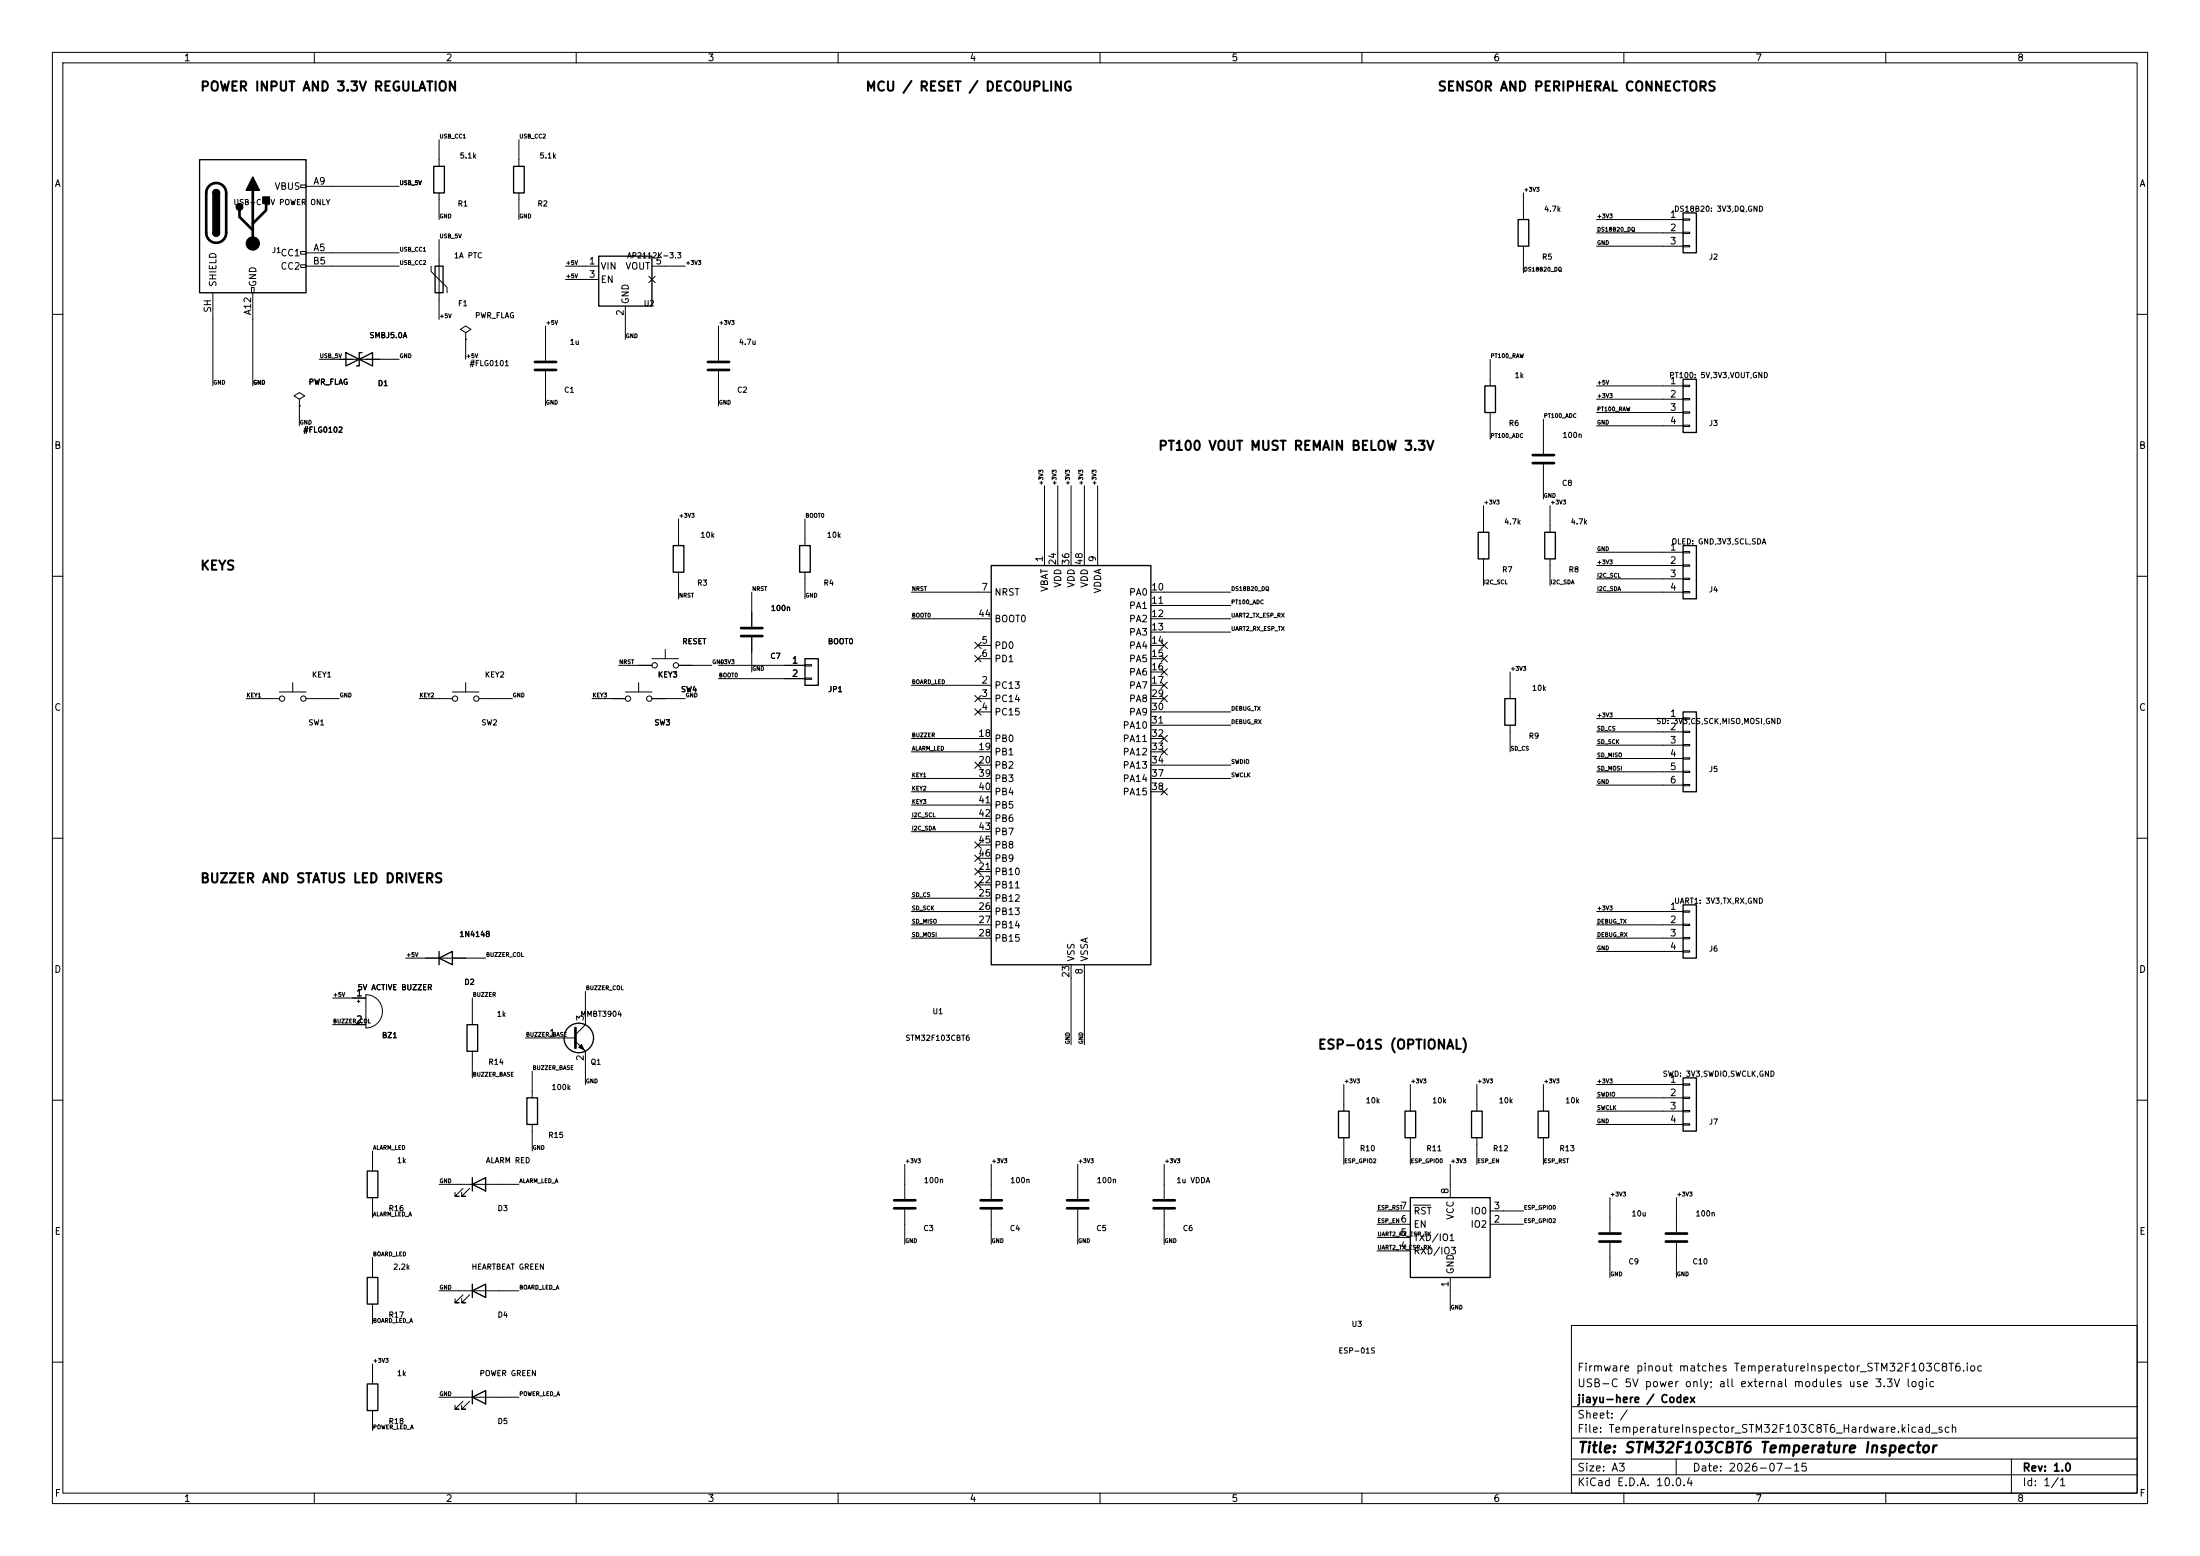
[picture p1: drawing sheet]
EESchema Schematic File Version 4
LIBS:TemperatureInspector_STM32F103C8T6_Hardware-cache
EELAYER 29 0
EELAYER END
$Descr A3 16535 11693
Sheet 1 1
Title "STM32F103CBT6 Temperature Inspector"
Date "2026-07-15"
Rev "1.0"
Comp "jiayu-here / Codex"
Comment1 "USB-C 5V power only; all external modules use 3.3V logic"
Comment2 "Firmware pinout matches TemperatureInspector_STM32F103C8T6.ioc"
$EndDescr
Text Notes 1500 700 0    70   ~ 16
POWER INPUT AND 3.3V REGULATION
Text Notes 6500 700 0    70   ~ 16
MCU / RESET / DECOUPLING
Text Notes 10800 700 0    70   ~ 16
SENSOR AND PERIPHERAL CONNECTORS
Text Notes 1500 4300 0    70   ~ 16
KEYS
Text Notes 1500 6650 0    70   ~ 16
BUZZER AND STATUS LED DRIVERS
Text Notes 9900 7900 0    70   ~ 16
ESP-01S (OPTIONAL)
Text Notes 8700 3400 0    70   ~ 16
PT100 VOUT MUST REMAIN BELOW 3.3V
$Comp
L Connector:USB_C_Receptacle_PowerOnly_6P J1
U 1 1
P 1900 1700
F 0 "J1" H 2080 1520 40  0000 C CNN
F 1 "USB-C 5V POWER ONLY" H 2120 1880 40  0000 C CNN
F 2 "Connector_USB:USB_C_Receptacle_GCT_USB4125-xx-x_6P_TopMnt_Horizontal" H 1900 1700 50  0001 C CNN
F 3 "" H 1900 1700 50  0001 C CNN
	1    1900 1700
	1    0    0    -1
$EndComp
Wire Wire Line
	2500 1900 3000 1900
Text Label 3000 1900 0    30   ~ 0
USB_CC1
Wire Wire Line
	2500 1400 3000 1400
Text Label 3000 1400 0    30   ~ 0
USB_5V
Wire Wire Line
	1900 2400 1900 2900
Text Label 1900 2900 0    30   ~ 0
GND
Wire Wire Line
	2500 2000 3000 2000
Text Label 3000 2000 0    30   ~ 0
USB_CC2
Wire Wire Line
	1600 2400 1600 2900
Text Label 1600 2900 0    30   ~ 0
GND
$Comp
L Device:R R1
U 1 1
P 3300 1350
F 0 "R1" H 3480 1170 40  0000 C CNN
F 1 "5.1k" H 3520 1530 40  0000 C CNN
F 2 "Resistor_SMD:R_0603_1608Metric" H 3300 1350 50  0001 C CNN
F 3 "" H 3300 1350 50  0001 C CNN
	1    3300 1350
	1    0    0    -1
$EndComp
Wire Wire Line
	3300 1200 3300 1050
Text Label 3300 1050 0    30   ~ 0
USB_CC1
Wire Wire Line
	3300 1500 3300 1650
Text Label 3300 1650 0    30   ~ 0
GND
$Comp
L Device:R R2
U 1 1
P 3900 1350
F 0 "R2" H 4080 1170 40  0000 C CNN
F 1 "5.1k" H 4120 1530 40  0000 C CNN
F 2 "Resistor_SMD:R_0603_1608Metric" H 3900 1350 50  0001 C CNN
F 3 "" H 3900 1350 50  0001 C CNN
	1    3900 1350
	1    0    0    -1
$EndComp
Wire Wire Line
	3900 1200 3900 1050
Text Label 3900 1050 0    30   ~ 0
USB_CC2
Wire Wire Line
	3900 1500 3900 1650
Text Label 3900 1650 0    30   ~ 0
GND
$Comp
L Device:Polyfuse F1
U 1 1
P 3300 2100
F 0 "F1" H 3480 1920 40  0000 C CNN
F 1 "1A PTC" H 3520 2280 40  0000 C CNN
F 2 "Fuse:Fuse_1206_3216Metric" H 3300 2100 50  0001 C CNN
F 3 "" H 3300 2100 50  0001 C CNN
	1    3300 2100
	1    0    0    -1
$EndComp
Wire Wire Line
	3300 1950 3300 1800
Text Label 3300 1800 0    30   ~ 0
USB_5V
Wire Wire Line
	3300 2250 3300 2400
Text Label 3300 2400 0    30   ~ 0
+5V
$Comp
L Device:D_TVS D1
U 1 1
P 2700 2700
F 0 "D1" H 2880 2520 40  0000 C CNN
F 1 "SMBJ5.0A" H 2920 2880 40  0000 C CNN
F 2 "Diode_SMD:D_SMA" H 2700 2700 50  0001 C CNN
F 3 "" H 2700 2700 50  0001 C CNN
	1    2700 2700
	1    0    0    -1
$EndComp
Wire Wire Line
	2550 2700 2400 2700
Text Label 2400 2700 0    30   ~ 0
USB_5V
Wire Wire Line
	2850 2700 3000 2700
Text Label 3000 2700 0    30   ~ 0
GND
$Comp
L Regulator_Linear:AP2112K-3.3 U2
U 1 1
P 4700 2100
F 0 "U2" H 4880 1920 40  0000 C CNN
F 1 "AP2112K-3.3" H 4920 2280 40  0000 C CNN
F 2 "Package_TO_SOT_SMD:SOT-23-5" H 4700 2100 50  0001 C CNN
F 3 "" H 4700 2100 50  0001 C CNN
	1    4700 2100
	1    0    0    -1
$EndComp
Wire Wire Line
	4400 2000 4250 2000
Text Label 4250 2000 0    30   ~ 0
+5V
Wire Wire Line
	4700 2400 4700 2550
Text Label 4700 2550 0    30   ~ 0
GND
Wire Wire Line
	4400 2100 4250 2100
Text Label 4250 2100 0    30   ~ 0
+5V
NoConn ~ 4900 2100
Wire Wire Line
	5000 2000 5150 2000
Text Label 5150 2000 0    30   ~ 0
+3V3
$Comp
L Device:C C1
U 1 1
P 4100 2750
F 0 "C1" H 4280 2570 40  0000 C CNN
F 1 "1u" H 4320 2930 40  0000 C CNN
F 2 "Capacitor_SMD:C_0603_1608Metric" H 4100 2750 50  0001 C CNN
F 3 "" H 4100 2750 50  0001 C CNN
	1    4100 2750
	1    0    0    -1
$EndComp
Wire Wire Line
	4100 2600 4100 2450
Text Label 4100 2450 0    30   ~ 0
+5V
Wire Wire Line
	4100 2900 4100 3050
Text Label 4100 3050 0    30   ~ 0
GND
$Comp
L Device:C C2
U 1 1
P 5400 2750
F 0 "C2" H 5580 2570 40  0000 C CNN
F 1 "4.7u" H 5620 2930 40  0000 C CNN
F 2 "Capacitor_SMD:C_0805_2012Metric" H 5400 2750 50  0001 C CNN
F 3 "" H 5400 2750 50  0001 C CNN
	1    5400 2750
	1    0    0    -1
$EndComp
Wire Wire Line
	5400 2600 5400 2450
Text Label 5400 2450 0    30   ~ 0
+3V3
Wire Wire Line
	5400 2900 5400 3050
Text Label 5400 3050 0    30   ~ 0
GND
$Comp
L power:PWR_FLAG #FLG0101
U 1 1
P 3500 2550
F 0 "#FLG0101" H 3680 2370 40  0000 C CNN
F 1 "PWR_FLAG" H 3720 2730 40  0000 C CNN
F 2 "" H 3500 2550 50  0001 C CNN
F 3 "" H 3500 2550 50  0001 C CNN
	1    3500 2550
	1    0    0    -1
$EndComp
Wire Wire Line
	3500 2550 3500 2700
Text Label 3500 2700 0    30   ~ 0
+5V
$Comp
L power:PWR_FLAG #FLG0102
U 1 1
P 2250 3050
F 0 "#FLG0102" H 2430 2870 40  0000 C CNN
F 1 "PWR_FLAG" H 2470 3230 40  0000 C CNN
F 2 "" H 2250 3050 50  0001 C CNN
F 3 "" H 2250 3050 50  0001 C CNN
	1    2250 3050
	1    0    0    -1
$EndComp
Wire Wire Line
	2250 3050 2250 3200
Text Label 2250 3200 0    30   ~ 0
GND
$Comp
L MCU_ST_STM32F1:STM32F103CBTx U1
U 1 1
P 8050 5750
F 0 "U1" H 7050 3900 40  0000 C CNN
F 1 "STM32F103CBT6" H 7050 3700 40  0000 C CNN
F 2 "Package_QFP:LQFP-48_7x7mm_P0.5mm" H 8050 5750 50  0001 C CNN
F 3 "" H 8050 5750 50  0001 C CNN
	1    8050 5750
	1    0    0    -1
$EndComp
Wire Wire Line
	7850 4150 7850 3650
Text Label 7850 3650 1    30   ~ 0
+3V3
Wire Wire Line
	7350 5150 6850 5150
Text Label 6850 5150 0    30   ~ 0
BOARD_LED
NoConn ~ 7350 5250
NoConn ~ 7350 5350
NoConn ~ 7350 4850
NoConn ~ 7350 4950
Wire Wire Line
	7350 4450 6850 4450
Text Label 6850 4450 0    30   ~ 0
NRST
Wire Wire Line
	8150 7350 8150 7850
Text Label 8150 7850 1    30   ~ 0
GND
Wire Wire Line
	8250 4150 8250 3650
Text Label 8250 3650 1    30   ~ 0
+3V3
Wire Wire Line
	8750 4450 9250 4450
Text Label 9250 4450 0    30   ~ 0
DS18B20_DQ
Wire Wire Line
	8750 4550 9250 4550
Text Label 9250 4550 0    30   ~ 0
PT100_ADC
Wire Wire Line
	8750 4650 9250 4650
Text Label 9250 4650 0    30   ~ 0
UART2_TX_ESP_RX
Wire Wire Line
	8750 4750 9250 4750
Text Label 9250 4750 0    30   ~ 0
UART2_RX_ESP_TX
NoConn ~ 8750 4850
NoConn ~ 8750 4950
NoConn ~ 8750 5050
NoConn ~ 8750 5150
Wire Wire Line
	7350 5550 6850 5550
Text Label 6850 5550 0    30   ~ 0
BUZZER
Wire Wire Line
	7350 5650 6850 5650
Text Label 6850 5650 0    30   ~ 0
ALARM_LED
NoConn ~ 7350 5750
NoConn ~ 7350 6550
NoConn ~ 7350 6650
Wire Wire Line
	8050 7350 8050 7850
Text Label 8050 7850 1    30   ~ 0
GND
Wire Wire Line
	7950 4150 7950 3650
Text Label 7950 3650 1    30   ~ 0
+3V3
Wire Wire Line
	7350 6750 6850 6750
Text Label 6850 6750 0    30   ~ 0
SD_CS
Wire Wire Line
	7350 6850 6850 6850
Text Label 6850 6850 0    30   ~ 0
SD_SCK
Wire Wire Line
	7350 6950 6850 6950
Text Label 6850 6950 0    30   ~ 0
SD_MISO
Wire Wire Line
	7350 7050 6850 7050
Text Label 6850 7050 0    30   ~ 0
SD_MOSI
NoConn ~ 8750 5250
Wire Wire Line
	8750 5350 9250 5350
Text Label 9250 5350 0    30   ~ 0
DEBUG_TX
Wire Wire Line
	8750 5450 9250 5450
Text Label 9250 5450 0    30   ~ 0
DEBUG_RX
NoConn ~ 8750 5550
NoConn ~ 8750 5650
Wire Wire Line
	8750 5750 9250 5750
Text Label 9250 5750 0    30   ~ 0
SWDIO
Wire Wire Line
	8050 4150 8050 3650
Text Label 8050 3650 1    30   ~ 0
+3V3
Wire Wire Line
	8750 5850 9250 5850
Text Label 9250 5850 0    30   ~ 0
SWCLK
NoConn ~ 8750 5950
Wire Wire Line
	7350 5850 6850 5850
Text Label 6850 5850 0    30   ~ 0
KEY1
Wire Wire Line
	7350 5950 6850 5950
Text Label 6850 5950 0    30   ~ 0
KEY2
Wire Wire Line
	7350 6050 6850 6050
Text Label 6850 6050 0    30   ~ 0
KEY3
Wire Wire Line
	7350 6150 6850 6150
Text Label 6850 6150 0    30   ~ 0
I2C_SCL
Wire Wire Line
	7350 6250 6850 6250
Text Label 6850 6250 0    30   ~ 0
I2C_SDA
Wire Wire Line
	7350 4650 6850 4650
Text Label 6850 4650 0    30   ~ 0
BOOT0
NoConn ~ 7350 6350
NoConn ~ 7350 6450
Wire Wire Line
	8150 4150 8150 3650
Text Label 8150 3650 1    30   ~ 0
+3V3
$Comp
L Device:R R3
U 1 1
P 5100 4200
F 0 "R3" H 5280 4020 40  0000 C CNN
F 1 "10k" H 5320 4380 40  0000 C CNN
F 2 "Resistor_SMD:R_0603_1608Metric" H 5100 4200 50  0001 C CNN
F 3 "" H 5100 4200 50  0001 C CNN
	1    5100 4200
	1    0    0    -1
$EndComp
Wire Wire Line
	5100 4050 5100 3900
Text Label 5100 3900 0    30   ~ 0
+3V3
Wire Wire Line
	5100 4350 5100 4500
Text Label 5100 4500 0    30   ~ 0
NRST
$Comp
L Device:C C7
U 1 1
P 5650 4750
F 0 "C7" H 5830 4570 40  0000 C CNN
F 1 "100n" H 5870 4930 40  0000 C CNN
F 2 "Capacitor_SMD:C_0603_1608Metric" H 5650 4750 50  0001 C CNN
F 3 "" H 5650 4750 50  0001 C CNN
	1    5650 4750
	1    0    0    -1
$EndComp
Wire Wire Line
	5650 4600 5650 4450
Text Label 5650 4450 0    30   ~ 0
NRST
Wire Wire Line
	5650 4900 5650 5050
Text Label 5650 5050 0    30   ~ 0
GND
$Comp
L Switch:SW_Push SW4
U 1 1
P 5000 5000
F 0 "SW4" H 5180 4820 40  0000 C CNN
F 1 "RESET" H 5220 5180 40  0000 C CNN
F 2 "Button_Switch_THT:SW_PUSH_6mm" H 5000 5000 50  0001 C CNN
F 3 "" H 5000 5000 50  0001 C CNN
	1    5000 5000
	1    0    0    -1
$EndComp
Wire Wire Line
	4800 5000 4650 5000
Text Label 4650 5000 0    30   ~ 0
NRST
Wire Wire Line
	5200 5000 5350 5000
Text Label 5350 5000 0    30   ~ 0
GND
$Comp
L Device:R R4
U 1 1
P 6050 4200
F 0 "R4" H 6230 4020 40  0000 C CNN
F 1 "10k" H 6270 4380 40  0000 C CNN
F 2 "Resistor_SMD:R_0603_1608Metric" H 6050 4200 50  0001 C CNN
F 3 "" H 6050 4200 50  0001 C CNN
	1    6050 4200
	1    0    0    -1
$EndComp
Wire Wire Line
	6050 4050 6050 3900
Text Label 6050 3900 0    30   ~ 0
BOOT0
Wire Wire Line
	6050 4350 6050 4500
Text Label 6050 4500 0    30   ~ 0
GND
$Comp
L Connector_Generic:Conn_01x02 JP1
U 1 1
P 6100 5000
F 0 "JP1" H 6280 4820 40  0000 C CNN
F 1 "BOOT0" H 6320 5180 40  0000 C CNN
F 2 "Connector_PinHeader_2.54mm:PinHeader_1x02_P2.54mm_Vertical" H 6100 5000 50  0001 C CNN
F 3 "" H 6100 5000 50  0001 C CNN
	1    6100 5000
	1    0    0    -1
$EndComp
Wire Wire Line
	5900 5000 5400 5000
Text Label 5400 5000 0    30   ~ 0
+3V3
Wire Wire Line
	5900 5100 5400 5100
Text Label 5400 5100 0    30   ~ 0
BOOT0
$Comp
L Device:C C3
U 1 1
P 6800 9050
F 0 "C3" H 6980 8870 40  0000 C CNN
F 1 "100n" H 7020 9230 40  0000 C CNN
F 2 "Capacitor_SMD:C_0603_1608Metric" H 6800 9050 50  0001 C CNN
F 3 "" H 6800 9050 50  0001 C CNN
	1    6800 9050
	1    0    0    -1
$EndComp
Wire Wire Line
	6800 8900 6800 8750
Text Label 6800 8750 0    30   ~ 0
+3V3
Wire Wire Line
	6800 9200 6800 9350
Text Label 6800 9350 0    30   ~ 0
GND
$Comp
L Device:C C4
U 1 1
P 7450 9050
F 0 "C4" H 7630 8870 40  0000 C CNN
F 1 "100n" H 7670 9230 40  0000 C CNN
F 2 "Capacitor_SMD:C_0603_1608Metric" H 7450 9050 50  0001 C CNN
F 3 "" H 7450 9050 50  0001 C CNN
	1    7450 9050
	1    0    0    -1
$EndComp
Wire Wire Line
	7450 8900 7450 8750
Text Label 7450 8750 0    30   ~ 0
+3V3
Wire Wire Line
	7450 9200 7450 9350
Text Label 7450 9350 0    30   ~ 0
GND
$Comp
L Device:C C5
U 1 1
P 8100 9050
F 0 "C5" H 8280 8870 40  0000 C CNN
F 1 "100n" H 8320 9230 40  0000 C CNN
F 2 "Capacitor_SMD:C_0603_1608Metric" H 8100 9050 50  0001 C CNN
F 3 "" H 8100 9050 50  0001 C CNN
	1    8100 9050
	1    0    0    -1
$EndComp
Wire Wire Line
	8100 8900 8100 8750
Text Label 8100 8750 0    30   ~ 0
+3V3
Wire Wire Line
	8100 9200 8100 9350
Text Label 8100 9350 0    30   ~ 0
GND
$Comp
L Device:C C6
U 1 1
P 8750 9050
F 0 "C6" H 8930 8870 40  0000 C CNN
F 1 "1u VDDA" H 8970 9230 40  0000 C CNN
F 2 "Capacitor_SMD:C_0603_1608Metric" H 8750 9050 50  0001 C CNN
F 3 "" H 8750 9050 50  0001 C CNN
	1    8750 9050
	1    0    0    -1
$EndComp
Wire Wire Line
	8750 8900 8750 8750
Text Label 8750 8750 0    30   ~ 0
+3V3
Wire Wire Line
	8750 9200 8750 9350
Text Label 8750 9350 0    30   ~ 0
GND
$Comp
L Connector_Generic:Conn_01x03 J2
U 1 1
P 12700 1750
F 0 "J2" H 12880 1570 40  0000 C CNN
F 1 "DS18B20: 3V3,DQ,GND" H 12920 1930 40  0000 C CNN
F 2 "Connector_PinHeader_2.54mm:PinHeader_1x03_P2.54mm_Vertical" H 12700 1750 50  0001 C CNN
F 3 "" H 12700 1750 50  0001 C CNN
	1    12700 1750
	1    0    0    -1
$EndComp
Wire Wire Line
	12500 1650 12000 1650
Text Label 12000 1650 0    30   ~ 0
+3V3
Wire Wire Line
	12500 1750 12000 1750
Text Label 12000 1750 0    30   ~ 0
DS18B20_DQ
Wire Wire Line
	12500 1850 12000 1850
Text Label 12000 1850 0    30   ~ 0
GND
$Comp
L Device:R R5
U 1 1
P 11450 1750
F 0 "R5" H 11630 1570 40  0000 C CNN
F 1 "4.7k" H 11670 1930 40  0000 C CNN
F 2 "Resistor_SMD:R_0603_1608Metric" H 11450 1750 50  0001 C CNN
F 3 "" H 11450 1750 50  0001 C CNN
	1    11450 1750
	1    0    0    -1
$EndComp
Wire Wire Line
	11450 1600 11450 1450
Text Label 11450 1450 0    30   ~ 0
+3V3
Wire Wire Line
	11450 1900 11450 2050
Text Label 11450 2050 0    30   ~ 0
DS18B20_DQ
$Comp
L Connector_Generic:Conn_01x04 J3
U 1 1
P 12700 3000
F 0 "J3" H 12880 2820 40  0000 C CNN
F 1 "PT100: 5V,3V3,VOUT,GND" H 12920 3180 40  0000 C CNN
F 2 "Connector_PinHeader_2.54mm:PinHeader_1x04_P2.54mm_Vertical" H 12700 3000 50  0001 C CNN
F 3 "" H 12700 3000 50  0001 C CNN
	1    12700 3000
	1    0    0    -1
$EndComp
Wire Wire Line
	12500 2900 12000 2900
Text Label 12000 2900 0    30   ~ 0
+5V
Wire Wire Line
	12500 3000 12000 3000
Text Label 12000 3000 0    30   ~ 0
+3V3
Wire Wire Line
	12500 3100 12000 3100
Text Label 12000 3100 0    30   ~ 0
PT100_RAW
Wire Wire Line
	12500 3200 12000 3200
Text Label 12000 3200 0    30   ~ 0
GND
$Comp
L Device:R R6
U 1 1
P 11200 3000
F 0 "R6" H 11380 2820 40  0000 C CNN
F 1 "1k" H 11420 3180 40  0000 C CNN
F 2 "Resistor_SMD:R_0603_1608Metric" H 11200 3000 50  0001 C CNN
F 3 "" H 11200 3000 50  0001 C CNN
	1    11200 3000
	1    0    0    -1
$EndComp
Wire Wire Line
	11200 2850 11200 2700
Text Label 11200 2700 0    30   ~ 0
PT100_RAW
Wire Wire Line
	11200 3150 11200 3300
Text Label 11200 3300 0    30   ~ 0
PT100_ADC
$Comp
L Device:C C8
U 1 1
P 11600 3450
F 0 "C8" H 11780 3270 40  0000 C CNN
F 1 "100n" H 11820 3630 40  0000 C CNN
F 2 "Capacitor_SMD:C_0603_1608Metric" H 11600 3450 50  0001 C CNN
F 3 "" H 11600 3450 50  0001 C CNN
	1    11600 3450
	1    0    0    -1
$EndComp
Wire Wire Line
	11600 3300 11600 3150
Text Label 11600 3150 0    30   ~ 0
PT100_ADC
Wire Wire Line
	11600 3600 11600 3750
Text Label 11600 3750 0    30   ~ 0
GND
$Comp
L Connector_Generic:Conn_01x04 J4
U 1 1
P 12700 4250
F 0 "J4" H 12880 4070 40  0000 C CNN
F 1 "OLED: GND,3V3,SCL,SDA" H 12920 4430 40  0000 C CNN
F 2 "Connector_PinHeader_2.54mm:PinHeader_1x04_P2.54mm_Vertical" H 12700 4250 50  0001 C CNN
F 3 "" H 12700 4250 50  0001 C CNN
	1    12700 4250
	1    0    0    -1
$EndComp
Wire Wire Line
	12500 4150 12000 4150
Text Label 12000 4150 0    30   ~ 0
GND
Wire Wire Line
	12500 4250 12000 4250
Text Label 12000 4250 0    30   ~ 0
+3V3
Wire Wire Line
	12500 4350 12000 4350
Text Label 12000 4350 0    30   ~ 0
I2C_SCL
Wire Wire Line
	12500 4450 12000 4450
Text Label 12000 4450 0    30   ~ 0
I2C_SDA
$Comp
L Device:R R7
U 1 1
P 11150 4100
F 0 "R7" H 11330 3920 40  0000 C CNN
F 1 "4.7k" H 11370 4280 40  0000 C CNN
F 2 "Resistor_SMD:R_0603_1608Metric" H 11150 4100 50  0001 C CNN
F 3 "" H 11150 4100 50  0001 C CNN
	1    11150 4100
	1    0    0    -1
$EndComp
Wire Wire Line
	11150 3950 11150 3800
Text Label 11150 3800 0    30   ~ 0
+3V3
Wire Wire Line
	11150 4250 11150 4400
Text Label 11150 4400 0    30   ~ 0
I2C_SCL
$Comp
L Device:R R8
U 1 1
P 11650 4100
F 0 "R8" H 11830 3920 40  0000 C CNN
F 1 "4.7k" H 11870 4280 40  0000 C CNN
F 2 "Resistor_SMD:R_0603_1608Metric" H 11650 4100 50  0001 C CNN
F 3 "" H 11650 4100 50  0001 C CNN
	1    11650 4100
	1    0    0    -1
$EndComp
Wire Wire Line
	11650 3950 11650 3800
Text Label 11650 3800 0    30   ~ 0
+3V3
Wire Wire Line
	11650 4250 11650 4400
Text Label 11650 4400 0    30   ~ 0
I2C_SDA
$Comp
L Connector_Generic:Conn_01x06 J5
U 1 1
P 12700 5600
F 0 "J5" H 12880 5420 40  0000 C CNN
F 1 "SD: 3V3,CS,SCK,MISO,MOSI,GND" H 12920 5780 40  0000 C CNN
F 2 "Connector_PinHeader_2.54mm:PinHeader_1x06_P2.54mm_Vertical" H 12700 5600 50  0001 C CNN
F 3 "" H 12700 5600 50  0001 C CNN
	1    12700 5600
	1    0    0    -1
$EndComp
Wire Wire Line
	12500 5400 12000 5400
Text Label 12000 5400 0    30   ~ 0
+3V3
Wire Wire Line
	12500 5500 12000 5500
Text Label 12000 5500 0    30   ~ 0
SD_CS
Wire Wire Line
	12500 5600 12000 5600
Text Label 12000 5600 0    30   ~ 0
SD_SCK
Wire Wire Line
	12500 5700 12000 5700
Text Label 12000 5700 0    30   ~ 0
SD_MISO
Wire Wire Line
	12500 5800 12000 5800
Text Label 12000 5800 0    30   ~ 0
SD_MOSI
Wire Wire Line
	12500 5900 12000 5900
Text Label 12000 5900 0    30   ~ 0
GND
$Comp
L Device:R R9
U 1 1
P 11350 5350
F 0 "R9" H 11530 5170 40  0000 C CNN
F 1 "10k" H 11570 5530 40  0000 C CNN
F 2 "Resistor_SMD:R_0603_1608Metric" H 11350 5350 50  0001 C CNN
F 3 "" H 11350 5350 50  0001 C CNN
	1    11350 5350
	1    0    0    -1
$EndComp
Wire Wire Line
	11350 5200 11350 5050
Text Label 11350 5050 0    30   ~ 0
+3V3
Wire Wire Line
	11350 5500 11350 5650
Text Label 11350 5650 0    30   ~ 0
SD_CS
$Comp
L Connector_Generic:Conn_01x04 J6
U 1 1
P 12700 6950
F 0 "J6" H 12880 6770 40  0000 C CNN
F 1 "UART1: 3V3,TX,RX,GND" H 12920 7130 40  0000 C CNN
F 2 "Connector_PinHeader_2.54mm:PinHeader_1x04_P2.54mm_Vertical" H 12700 6950 50  0001 C CNN
F 3 "" H 12700 6950 50  0001 C CNN
	1    12700 6950
	1    0    0    -1
$EndComp
Wire Wire Line
	12500 6850 12000 6850
Text Label 12000 6850 0    30   ~ 0
+3V3
Wire Wire Line
	12500 6950 12000 6950
Text Label 12000 6950 0    30   ~ 0
DEBUG_TX
Wire Wire Line
	12500 7050 12000 7050
Text Label 12000 7050 0    30   ~ 0
DEBUG_RX
Wire Wire Line
	12500 7150 12000 7150
Text Label 12000 7150 0    30   ~ 0
GND
$Comp
L Connector_Generic:Conn_01x04 J7
U 1 1
P 12700 8250
F 0 "J7" H 12880 8070 40  0000 C CNN
F 1 "SWD: 3V3,SWDIO,SWCLK,GND" H 12920 8430 40  0000 C CNN
F 2 "Connector_PinHeader_2.54mm:PinHeader_1x04_P2.54mm_Vertical" H 12700 8250 50  0001 C CNN
F 3 "" H 12700 8250 50  0001 C CNN
	1    12700 8250
	1    0    0    -1
$EndComp
Wire Wire Line
	12500 8150 12000 8150
Text Label 12000 8150 0    30   ~ 0
+3V3
Wire Wire Line
	12500 8250 12000 8250
Text Label 12000 8250 0    30   ~ 0
SWDIO
Wire Wire Line
	12500 8350 12000 8350
Text Label 12000 8350 0    30   ~ 0
SWCLK
Wire Wire Line
	12500 8450 12000 8450
Text Label 12000 8450 0    30   ~ 0
GND
$Comp
L RF_Module:ESP-01 U3
U 1 1
P 10900 9300
F 0 "U3" H 10200 8650 40  0000 C CNN
F 1 "ESP-01S" H 10200 8450 40  0000 C CNN
F 2 "RF_Module:ESP-01" H 10900 9300 50  0001 C CNN
F 3 "" H 10900 9300 50  0001 C CNN
	1    10900 9300
	1    0    0    -1
$EndComp
Wire Wire Line
	10900 9700 10900 9850
Text Label 10900 9850 0    30   ~ 0
GND
Wire Wire Line
	11300 9200 11450 9200
Text Label 11450 9200 0    30   ~ 0
ESP_GPIO2
Wire Wire Line
	11300 9100 11450 9100
Text Label 11450 9100 0    30   ~ 0
ESP_GPIO0
Wire Wire Line
	10500 9400 10350 9400
Text Label 10350 9400 0    30   ~ 0
UART2_TX_ESP_RX
Wire Wire Line
	10500 9300 10350 9300
Text Label 10350 9300 0    30   ~ 0
UART2_RX_ESP_TX
Wire Wire Line
	10500 9200 10350 9200
Text Label 10350 9200 0    30   ~ 0
ESP_EN
Wire Wire Line
	10500 9100 10350 9100
Text Label 10350 9100 0    30   ~ 0
ESP_RST
Wire Wire Line
	10900 8900 10900 8750
Text Label 10900 8750 0    30   ~ 0
+3V3
$Comp
L Device:R R10
U 1 1
P 10100 8450
F 0 "R10" H 10280 8270 40  0000 C CNN
F 1 "10k" H 10320 8630 40  0000 C CNN
F 2 "Resistor_SMD:R_0603_1608Metric" H 10100 8450 50  0001 C CNN
F 3 "" H 10100 8450 50  0001 C CNN
	1    10100 8450
	1    0    0    -1
$EndComp
Wire Wire Line
	10100 8300 10100 8150
Text Label 10100 8150 0    30   ~ 0
+3V3
Wire Wire Line
	10100 8600 10100 8750
Text Label 10100 8750 0    30   ~ 0
ESP_GPIO2
$Comp
L Device:R R11
U 1 1
P 10600 8450
F 0 "R11" H 10780 8270 40  0000 C CNN
F 1 "10k" H 10820 8630 40  0000 C CNN
F 2 "Resistor_SMD:R_0603_1608Metric" H 10600 8450 50  0001 C CNN
F 3 "" H 10600 8450 50  0001 C CNN
	1    10600 8450
	1    0    0    -1
$EndComp
Wire Wire Line
	10600 8300 10600 8150
Text Label 10600 8150 0    30   ~ 0
+3V3
Wire Wire Line
	10600 8600 10600 8750
Text Label 10600 8750 0    30   ~ 0
ESP_GPIO0
$Comp
L Device:R R12
U 1 1
P 11100 8450
F 0 "R12" H 11280 8270 40  0000 C CNN
F 1 "10k" H 11320 8630 40  0000 C CNN
F 2 "Resistor_SMD:R_0603_1608Metric" H 11100 8450 50  0001 C CNN
F 3 "" H 11100 8450 50  0001 C CNN
	1    11100 8450
	1    0    0    -1
$EndComp
Wire Wire Line
	11100 8300 11100 8150
Text Label 11100 8150 0    30   ~ 0
+3V3
Wire Wire Line
	11100 8600 11100 8750
Text Label 11100 8750 0    30   ~ 0
ESP_EN
$Comp
L Device:R R13
U 1 1
P 11600 8450
F 0 "R13" H 11780 8270 40  0000 C CNN
F 1 "10k" H 11820 8630 40  0000 C CNN
F 2 "Resistor_SMD:R_0603_1608Metric" H 11600 8450 50  0001 C CNN
F 3 "" H 11600 8450 50  0001 C CNN
	1    11600 8450
	1    0    0    -1
$EndComp
Wire Wire Line
	11600 8300 11600 8150
Text Label 11600 8150 0    30   ~ 0
+3V3
Wire Wire Line
	11600 8600 11600 8750
Text Label 11600 8750 0    30   ~ 0
ESP_RST
$Comp
L Device:C C9
U 1 1
P 12100 9300
F 0 "C9" H 12280 9120 40  0000 C CNN
F 1 "10u" H 12320 9480 40  0000 C CNN
F 2 "Capacitor_SMD:C_0805_2012Metric" H 12100 9300 50  0001 C CNN
F 3 "" H 12100 9300 50  0001 C CNN
	1    12100 9300
	1    0    0    -1
$EndComp
Wire Wire Line
	12100 9150 12100 9000
Text Label 12100 9000 0    30   ~ 0
+3V3
Wire Wire Line
	12100 9450 12100 9600
Text Label 12100 9600 0    30   ~ 0
GND
$Comp
L Device:C C10
U 1 1
P 12600 9300
F 0 "C10" H 12780 9120 40  0000 C CNN
F 1 "100n" H 12820 9480 40  0000 C CNN
F 2 "Capacitor_SMD:C_0603_1608Metric" H 12600 9300 50  0001 C CNN
F 3 "" H 12600 9300 50  0001 C CNN
	1    12600 9300
	1    0    0    -1
$EndComp
Wire Wire Line
	12600 9150 12600 9000
Text Label 12600 9000 0    30   ~ 0
+3V3
Wire Wire Line
	12600 9450 12600 9600
Text Label 12600 9600 0    30   ~ 0
GND
$Comp
L Switch:SW_Push SW1
U 1 1
P 2200 5250
F 0 "SW1" H 2380 5070 40  0000 C CNN
F 1 "KEY1" H 2420 5430 40  0000 C CNN
F 2 "Button_Switch_THT:SW_PUSH_6mm" H 2200 5250 50  0001 C CNN
F 3 "" H 2200 5250 50  0001 C CNN
	1    2200 5250
	1    0    0    -1
$EndComp
Wire Wire Line
	2000 5250 1850 5250
Text Label 1850 5250 0    30   ~ 0
KEY1
Wire Wire Line
	2400 5250 2550 5250
Text Label 2550 5250 0    30   ~ 0
GND
$Comp
L Switch:SW_Push SW2
U 1 1
P 3500 5250
F 0 "SW2" H 3680 5070 40  0000 C CNN
F 1 "KEY2" H 3720 5430 40  0000 C CNN
F 2 "Button_Switch_THT:SW_PUSH_6mm" H 3500 5250 50  0001 C CNN
F 3 "" H 3500 5250 50  0001 C CNN
	1    3500 5250
	1    0    0    -1
$EndComp
Wire Wire Line
	3300 5250 3150 5250
Text Label 3150 5250 0    30   ~ 0
KEY2
Wire Wire Line
	3700 5250 3850 5250
Text Label 3850 5250 0    30   ~ 0
GND
$Comp
L Switch:SW_Push SW3
U 1 1
P 4800 5250
F 0 "SW3" H 4980 5070 40  0000 C CNN
F 1 "KEY3" H 5020 5430 40  0000 C CNN
F 2 "Button_Switch_THT:SW_PUSH_6mm" H 4800 5250 50  0001 C CNN
F 3 "" H 4800 5250 50  0001 C CNN
	1    4800 5250
	1    0    0    -1
$EndComp
Wire Wire Line
	4600 5250 4450 5250
Text Label 4450 5250 0    30   ~ 0
KEY3
Wire Wire Line
	5000 5250 5150 5250
Text Label 5150 5250 0    30   ~ 0
GND
$Comp
L Device:Buzzer BZ1
U 1 1
P 2750 7600
F 0 "BZ1" H 2930 7420 40  0000 C CNN
F 1 "5V ACTIVE BUZZER" H 2970 7780 40  0000 C CNN
F 2 "Buzzer_Beeper:Buzzer_12x9.5RM7.6" H 2750 7600 50  0001 C CNN
F 3 "" H 2750 7600 50  0001 C CNN
	1    2750 7600
	1    0    0    -1
$EndComp
Wire Wire Line
	2650 7500 2500 7500
Text Label 2500 7500 0    30   ~ 0
+5V
Wire Wire Line
	2650 7700 2500 7700
Text Label 2500 7700 0    30   ~ 0
BUZZER_COL
$Comp
L Transistor_BJT:Q_NPN_BEC Q1
U 1 1
P 4300 7800
F 0 "Q1" H 4480 7620 40  0000 C CNN
F 1 "MMBT3904" H 4520 7980 40  0000 C CNN
F 2 "Package_TO_SOT_SMD:SOT-23" H 4300 7800 50  0001 C CNN
F 3 "" H 4300 7800 50  0001 C CNN
	1    4300 7800
	1    0    0    -1
$EndComp
Wire Wire Line
	4100 7800 3950 7800
Text Label 3950 7800 0    30   ~ 0
BUZZER_BASE
Wire Wire Line
	4400 8000 4400 8150
Text Label 4400 8150 0    30   ~ 0
GND
Wire Wire Line
	4400 7600 4400 7450
Text Label 4400 7450 0    30   ~ 0
BUZZER_COL
$Comp
L Device:R R14
U 1 1
P 3550 7800
F 0 "R14" H 3730 7620 40  0000 C CNN
F 1 "1k" H 3770 7980 40  0000 C CNN
F 2 "Resistor_SMD:R_0603_1608Metric" H 3550 7800 50  0001 C CNN
F 3 "" H 3550 7800 50  0001 C CNN
	1    3550 7800
	1    0    0    -1
$EndComp
Wire Wire Line
	3550 7650 3550 7500
Text Label 3550 7500 0    30   ~ 0
BUZZER
Wire Wire Line
	3550 7950 3550 8100
Text Label 3550 8100 0    30   ~ 0
BUZZER_BASE
$Comp
L Device:R R15
U 1 1
P 4000 8350
F 0 "R15" H 4180 8170 40  0000 C CNN
F 1 "100k" H 4220 8530 40  0000 C CNN
F 2 "Resistor_SMD:R_0603_1608Metric" H 4000 8350 50  0001 C CNN
F 3 "" H 4000 8350 50  0001 C CNN
	1    4000 8350
	1    0    0    -1
$EndComp
Wire Wire Line
	4000 8200 4000 8050
Text Label 4000 8050 0    30   ~ 0
BUZZER_BASE
Wire Wire Line
	4000 8500 4000 8650
Text Label 4000 8650 0    30   ~ 0
GND
$Comp
L Device:D D2
U 1 1
P 3350 7200
F 0 "D2" H 3530 7020 40  0000 C CNN
F 1 "1N4148" H 3570 7380 40  0000 C CNN
F 2 "Diode_SMD:D_SOD-123" H 3350 7200 50  0001 C CNN
F 3 "" H 3350 7200 50  0001 C CNN
	1    3350 7200
	1    0    0    -1
$EndComp
Wire Wire Line
	3200 7200 3050 7200
Text Label 3050 7200 0    30   ~ 0
+5V
Wire Wire Line
	3500 7200 3650 7200
Text Label 3650 7200 0    30   ~ 0
BUZZER_COL
$Comp
L Device:R R16
U 1 1
P 2800 8900
F 0 "R16" H 2980 8720 40  0000 C CNN
F 1 "1k" H 3020 9080 40  0000 C CNN
F 2 "Resistor_SMD:R_0603_1608Metric" H 2800 8900 50  0001 C CNN
F 3 "" H 2800 8900 50  0001 C CNN
	1    2800 8900
	1    0    0    -1
$EndComp
Wire Wire Line
	2800 8750 2800 8650
Text Label 2800 8650 0    30   ~ 0
ALARM_LED
Wire Wire Line
	2800 9050 2800 9150
Text Label 2800 9150 0    30   ~ 0
ALARM_LED_A
$Comp
L Device:LED D3
U 1 1
P 3600 8900
F 0 "D3" H 3780 8720 40  0000 C CNN
F 1 "ALARM RED" H 3820 9080 40  0000 C CNN
F 2 "LED_SMD:LED_0603_1608Metric" H 3600 8900 50  0001 C CNN
F 3 "" H 3600 8900 50  0001 C CNN
	1    3600 8900
	1    0    0    -1
$EndComp
Wire Wire Line
	3450 8900 3300 8900
Text Label 3300 8900 0    30   ~ 0
GND
Wire Wire Line
	3750 8900 3900 8900
Text Label 3900 8900 0    30   ~ 0
ALARM_LED_A
$Comp
L Device:R R17
U 1 1
P 2800 9700
F 0 "R17" H 2980 9520 40  0000 C CNN
F 1 "2.2k" H 3020 9880 40  0000 C CNN
F 2 "Resistor_SMD:R_0603_1608Metric" H 2800 9700 50  0001 C CNN
F 3 "" H 2800 9700 50  0001 C CNN
	1    2800 9700
	1    0    0    -1
$EndComp
Wire Wire Line
	2800 9550 2800 9450
Text Label 2800 9450 0    30   ~ 0
BOARD_LED
Wire Wire Line
	2800 9850 2800 9950
Text Label 2800 9950 0    30   ~ 0
BOARD_LED_A
$Comp
L Device:LED D4
U 1 1
P 3600 9700
F 0 "D4" H 3780 9520 40  0000 C CNN
F 1 "HEARTBEAT GREEN" H 3820 9880 40  0000 C CNN
F 2 "LED_SMD:LED_0603_1608Metric" H 3600 9700 50  0001 C CNN
F 3 "" H 3600 9700 50  0001 C CNN
	1    3600 9700
	1    0    0    -1
$EndComp
Wire Wire Line
	3450 9700 3300 9700
Text Label 3300 9700 0    30   ~ 0
GND
Wire Wire Line
	3750 9700 3900 9700
Text Label 3900 9700 0    30   ~ 0
BOARD_LED_A
$Comp
L Device:R R18
U 1 1
P 2800 10500
F 0 "R18" H 2980 10320 40  0000 C CNN
F 1 "1k" H 3020 10680 40  0000 C CNN
F 2 "Resistor_SMD:R_0603_1608Metric" H 2800 10500 50  0001 C CNN
F 3 "" H 2800 10500 50  0001 C CNN
	1    2800 10500
	1    0    0    -1
$EndComp
Wire Wire Line
	2800 10350 2800 10250
Text Label 2800 10250 0    30   ~ 0
+3V3
Wire Wire Line
	2800 10650 2800 10750
Text Label 2800 10750 0    30   ~ 0
POWER_LED_A
$Comp
L Device:LED D5
U 1 1
P 3600 10500
F 0 "D5" H 3780 10320 40  0000 C CNN
F 1 "POWER GREEN" H 3820 10680 40  0000 C CNN
F 2 "LED_SMD:LED_0603_1608Metric" H 3600 10500 50  0001 C CNN
F 3 "" H 3600 10500 50  0001 C CNN
	1    3600 10500
	1    0    0    -1
$EndComp
Wire Wire Line
	3450 10500 3300 10500
Text Label 3300 10500 0    30   ~ 0
GND
Wire Wire Line
	3750 10500 3900 10500
Text Label 3900 10500 0    30   ~ 0
POWER_LED_A
$EndSCHEMATC
